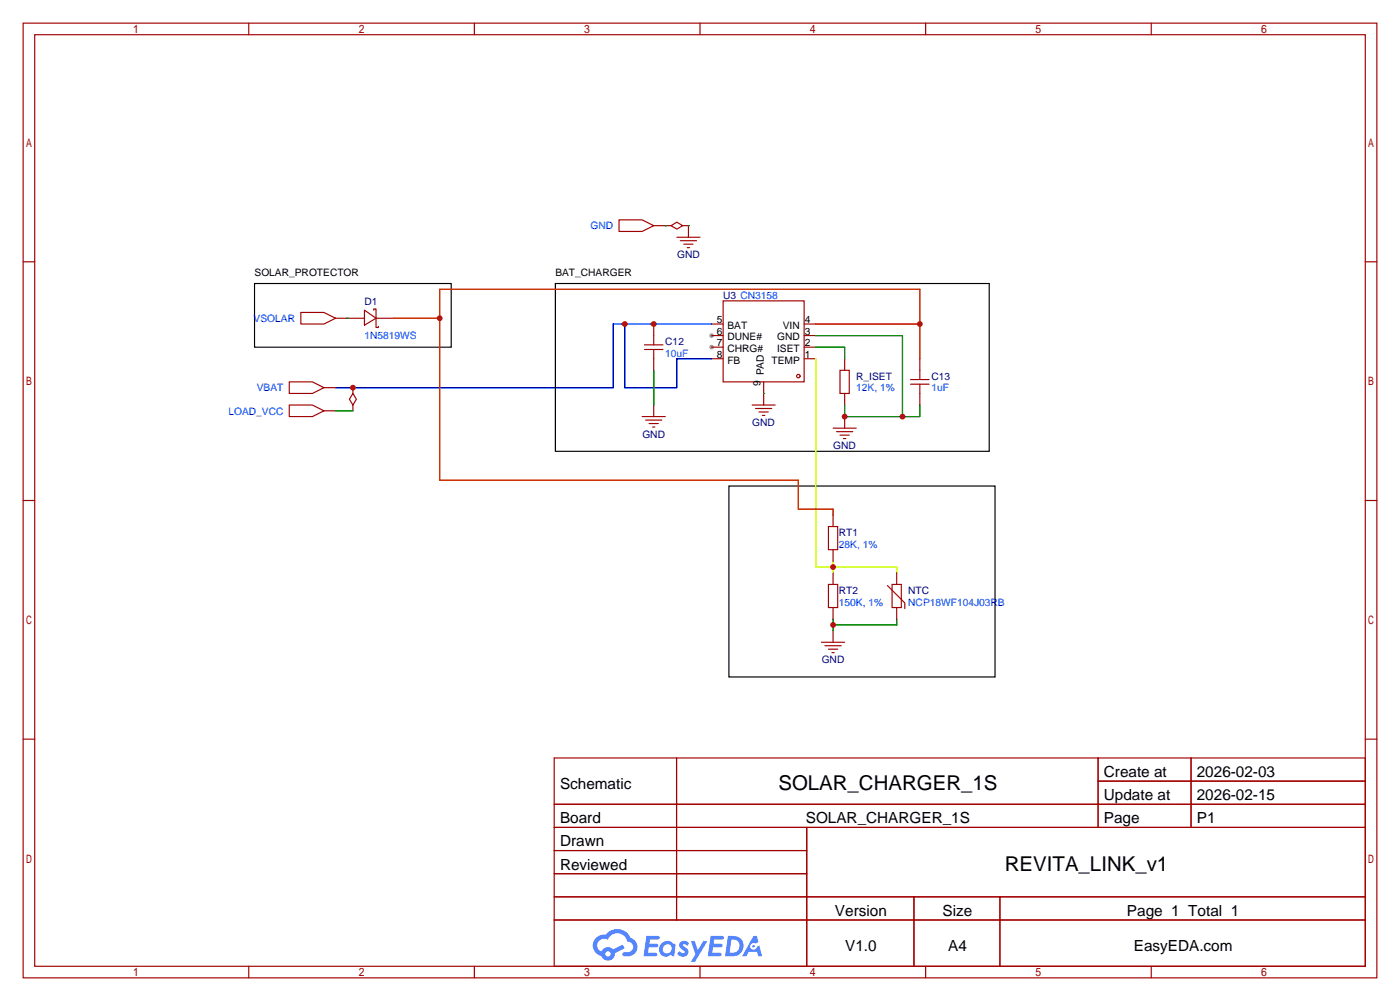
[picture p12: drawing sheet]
<svg xmlns="http://www.w3.org/2000/svg" width="307mm" height="220mm" viewBox="0 0 307 220" stroke-linecap="round" stroke-linejoin="round" font-family="sans-serif">
<g fill="#999">
<circle cx="156.2" cy="73.7" r=".51"/>
<circle cx="156.2" cy="76.2" r=".51"/>
</g>
<g fill="none" stroke="#a10000" stroke-width=".25">
<path d="M5.1 5.1h297.2v209.5h-297.2zM7.6 7.6h292.1v204.5h-292.1zM54.6 5.1v2.5M104.1 5.1v2.5M153.7 5.1v2.5M203.2 5.1v2.5M252.7 5.1v2.5M5.1 57.5h2.5M299.7 57.5h2.6M5.1 109.9h2.5M299.7 109.9h2.6M5.1 162.2h2.5"/>
<path d="M121.7 166.4h178v45.7h-178zM121.7 176.5h178M148.5 166.4v35.5M241.1 166.4v15.2M241.1 171.4h58.6M261.5 166.4v15.2M299.7 162.2h2.6M121.7 181.6h178M121.7 186.7h55.4M121.7 196.8h178M121.7 191.8h55.4M177.1 181.6v30.5"/>
<path d="M200.6 196.8v15.3M219.5 196.8v15.3M54.6 212.1v2.5M104.1 212.1v2.5M121.7 201.9h178M153.7 212.1v2.5M203.2 212.1v2.5M252.7 212.1v2.5"/>
</g>
<g fill="#5487ff">
<path d="M149.4 206.8a1.3 1.3 0 0 1 1.8 .3l-.4 .6a.54 .54 0 0 0-.9-.3l.2 .3a1.28 1.28 0 0 1 .7 2 1.53 1.53 0 0 1-2.1-.3l.5-.6 .8 .4a.31 .31 0 0 0 .3-.2 .31 .31 0 0 0-.3-.4 1.12 1.12 0 0 1-.6-1.8z"/>
<path d="M151.7 206.6h.8l.7 2 1.2-2h.9l-2.7 4.5h-.9l1-1.6z"/>
<path d="M141.9 205.4h2.3a.46 .46 0 0 1 .5 .1 .46 .46 0 0 1 .1 .5l-.4 .2h-1.7l-.2 .9h1.7a.4 .4 0 0 1 .3 .5 .4 .4 0 0 1-.4 .3h-1.7l-.1 1.2h1.3a.46 .46 0 0 1 .5 .1 .46 .46 0 0 1 .1 .5l-.3 .2h-2.6z"/>
<path d="M156 205.4h2.3a.47 .47 0 0 1 .5 .1 .47 .47 0 0 1 .1 .5l-.4 .2h-1.7l-.1 .9h1.6a.4 .4 0 0 1 .3 .5 .4 .4 0 0 1-.4 .3h-1.7l-.1 1.2h1.3a.46 .46 0 0 1 .5 .1 .46 .46 0 0 1 .2 .5l-.4 .2h-2.6z"/>
<path d="M165.4 205.4h.7l.4 1.4-.6 .3a.75 .75 0 0 0-1.2 .3 .75 .75 0 0 0 .5 1.1 .75 .75 0 0 0 1-.7l.5-.3 .6 2.4h-.8l-.3-1h-1.8l-.6 1h-.9z"/>
<path d="M159.8 205.4l-.6 4.5h1.4a2.27 2.27 0 0 0 2.6-2.3 2.27 2.27 0 0 0-2.7-2.2zM160.6 206.2a1.5 1.5 0 0 1 1.8 1.5 1.5 1.5 0 0 1-2 1.4h-.2z"/>
<path d="M145.2 207.1a1.6 1.6 0 0 0-.3 2.2 1.6 1.6 0 0 0 2.3 .2l.8 .4 .3-2.5-.2-.2-.4-.1a1.58 1.58 0 0 0-2.5 0zM145.8 207.6a.98 .98 0 0 1 1.6 .4 .98 .98 0 0 1-1 1.3 .94 .94 0 0 1-.9-.7 .94 .94 0 0 1 .3-1z"/>
<path d="M130.9 205.8a2.37 2.37 0 0 0 1.1 4 1.54 1.54 0 0 0 1.8 1 1.54 1.54 0 0 0 1.2-1.6l2.2-1.1-.5-.7-2.1 1a1.57 1.57 0 0 0-2.6 .5 1.5 1.5 0 0 1-.7-2.1 1.5 1.5 0 0 1 2.2-.5 2.23 2.23 0 0 1 2.2-1.5 2.23 2.23 0 0 1 2 1.9 1.16 1.16 0 0 1 1.3 1.1 1.16 1.16 0 0 1-1.1 1.2h-.7a.47 .47 0 0 0-.6 .4 .47 .47 0 0 0 .5 .5 2.17 2.17 0 0 0 2.5-.9 2.17 2.17 0 0 0-.4-2.7l-.8-.4a3.2 3.2 0 0 0-5.4-.8l-1.1 .1zM132.9 209.4a.6 .6 0 0 1 1.2 0 .6 .6 0 0 1-1.2 0z"/>
<circle cx="165.4" cy="207.7" r=".28"/>
</g>
<g fill="none" stroke="#a10000" stroke-width=".25">
<path d="M135.9 48.3h5.1l2.5 1.2-2.5 1.3h-5.1zM143.5 49.5h3.8M147.3 49.5l1.3-.7 1.3 .7-1.3 .8zM148.6 52.1h5.1M149.4 52.8h3.5M149.9 49.5h1.2v2.6M150.1 53.6h2M150.9 54.4h.5M66 68.6h5.1l2.6 1.2-2.6 1.3h-5.1zM73.7 69.8h6.3M80 68.1l2.5 1.7-2.5 1.6zM82 68.1v-.3h.5v2"/>
<path d="M82.5 69.8v2.1h.6v-.3M82.5 69.8h3.9M141.5 75.7h4M141.5 76.7h4M143.5 71.1v4.6M143.5 76.7v4.6M156.2 78.7h2.5M156.2 76.2h2.5M156.2 73.7h2.5M156.2 71.1h2.5M158.7 66h17.8v17.8h-17.8zM176.5 78.7h2.6"/>
<path d="M176.5 76.2h2.6M176.5 73.7h2.6M176.5 71.1h2.6M185.4 78.7v2.6M201.9 78.7v4.6M63.5 83.8h5.1l2.5 1.3-2.5 1.3h-5.1zM63.5 88.9h5.1l2.5 1.3-2.5 1.2h-5.1zM71.1 85.1h2.6M71.1 90.2h2.6M77.5 86.4l.7 1.2-.7 1.3-.8-1.3zM77.5 85.1v1.3M77.5 88.9v1.3"/>
<path d="M141 91.4h5M141.7 92.2h3.6M142.5 93h2M143.3 93.7h.5M143.5 88.9v2.5M165.1 88.9h5.1M165.9 89.7h3.5M166.6 90.4h2.1M167.4 91.2h.5M167.6 83.8v5.1M182.9 94h5.1M183.6 94.7h3.6"/>
<path d="M184.4 81.3h2v5.1h-2zM184.4 95.5h2M185.2 96.3h.5M185.4 86.4v2.5M185.4 91.4v2.6M199.9 83.3h4.1M199.9 84.3h4.1M201.9 84.3v4.6M181.9 115.6h2v5h-2zM182.9 113v2.6M181.9 128.3h2v5h-2zM182.9 120.6v2.6"/>
<path d="M182.9 125.7v2.6M182.9 133.3v2.6M182.9 138.4v2.6M194.8 128.5l3.8 3.8v1.3M195.8 128.3h2.1v5h-2.1zM196.8 125.7v2.6M196.8 133.3v2.6M180.3 141h5.1M181.1 141.7h3.6M181.9 142.5h2M182.6 143.3h.5"/>
<circle cx="175.3" cy="82.5" r=".38"/>
</g>
<path d="M146 49.5h.1M151.1 49.5h.1M76.2 69.8h.1M179.1 76.2h6.3v2.5M179.1 73.7h19v17.7M73.7 90.2h3.8M143.5 81.3v7.6M167.6 86.4h.1M185.4 88.9v2.5h16.5v-2.5M182.9 135.9v2.5M196.8 135.9v1.3h-13.9" fill="none" stroke="#008700" stroke-width=".25"/>
<path d="M137.2 71.1v14h11.4v-6.4h7.6M156.2 71.1h-21.6v14h-60.9" fill="none" stroke="#00f" stroke-width=".25"/>
<path d="M55.9 62.2h43.2v14h-43.2zM121.9 62.2h95.3v36.9h-95.3zM160 106.7h58.4v41.9h-58.4z" fill="none" stroke="#000" stroke-width=".25"/>
<path d="M179.1 78.7v45.8h17.7v1.2M182.9 123.2v2.5" fill="none" stroke="#cf0" stroke-width=".25"/>
<path d="M86.4 69.8h10.1M179.1 71.1h22.8M201.9 78.7v-15.2h-105.4v41.9h78.8v6.4h7.6v1.2" fill="none" stroke="#c30" stroke-width=".25"/>
<g fill="#c00">
<circle cx="77.5" cy="85.1" r=".63"/>
<circle cx="137.2" cy="71.1" r=".63"/>
<circle cx="143.5" cy="71.1" r=".63"/>
<circle cx="182.9" cy="124.5" r=".63"/>
<circle cx="182.9" cy="137.2" r=".63"/>
<circle cx="185.4" cy="91.4" r=".63"/>
<circle cx="198.1" cy="91.4" r=".63"/>
<circle cx="201.9" cy="71.1" r=".63"/>
<circle cx="96.5" cy="69.8" r=".63"/>
</g>
<g font-size="4.5">
<text x="170.9" y="173.4">SOLAR_CHARGER_1S</text>
<text x="220.6" y="191.2">REVITA_LINK_v1</text>
</g>
<g font-size="3.4">
<text x="122.9" y="173.1">Schematic</text>
<text x="242.3" y="170.6">Create at</text>
<text x="262.7" y="170.6">2026-02-03</text>
<text x="242.3" y="175.6">Update at</text>
<text x="262.7" y="175.6">2026-02-15</text>
<text x="122.9" y="180.7">Board</text>
<text x="122.9" y="185.8">Drawn</text>
<text x="176.9" y="180.7">SOLAR_CHARGER_1S</text>
<text x="242.3" y="180.7">Page</text>
<text x="262.7" y="180.7">P1</text>
<text x="122.9" y="190.9">Reviewed</text>
<text x="183.3" y="201">Version</text>
<text x="206.9" y="201">Size</text>
<text x="247.4" y="201">Page 1 Total 1</text>
<text x="185.5" y="208.7">V1.0</text>
<text x="208.1" y="208.7">A4</text>
<text x="248.9" y="208.7">EasyEDA.com</text>
</g>
<g font-size="2.2" fill="#00f">
<text x="129.6" y="50.4">GND</text>
<text x="55.7" y="70.7">VSOLAR</text>
<text x="80" y="74.5">1N5819WS</text>
<text x="146" y="78.3">10uF</text>
<text x="56.4" y="85.9">VBAT</text>
<text x="188" y="85.9">12K, 1%</text>
<text x="204.5" y="85.9">1uF</text>
<text x="50.2" y="91">LOAD_VCC</text>
<text x="184.1" y="120.2">28K, 1%</text>
<text x="184.1" y="132.9">150K, 1%</text>
<text x="199.4" y="132.9">NCP18WF104J03RB</text>
</g>
<g font-size="2.2" fill="#000080">
<text x="148.6" y="56.7">GND</text>
<text x="158.7" y="65.6">U3 CN3158</text>
<text x="80" y="66.9">D1</text>
<text x="146" y="75.8">C12</text>
<text x="188" y="83.4">R_ISET</text>
<text x="204.5" y="83.4">C13</text>
<text x="165.1" y="93.5">GND</text>
<text x="141" y="96.1">GND</text>
<text x="182.9" y="98.6">GND</text>
<text x="184.1" y="117.7">RT1</text>
<text x="184.1" y="130.4">RT2</text>
<text x="199.4" y="130.4">NTC</text>
<text x="180.4" y="145.6">GND</text>
</g>
<g font-size="2.2">
<text x="55.9" y="60.5">SOLAR_PROTECTOR</text>
<text x="121.9" y="60.5">BAT_CHARGER</text>
<text x="157.4" y="70.9">5</text>
<text x="176.7" y="70.9">4</text>
<text x="157.4" y="73.4">6</text>
<text x="157.4" y="76">7</text>
<text x="159.7" y="72.2">BAT</text>
<text x="159.7" y="74.7">DUNE#</text>
<text x="159.7" y="77.3">CHRG#</text>
<text x="170.6" y="77.3">ISET</text>
<text x="170.6" y="74.7">GND</text>
<text x="171.9" y="72.2">VIN</text>
<text x="176.7" y="76">2</text>
<text x="176.7" y="73.4">3</text>
<text x="157.4" y="78.5">8</text>
<text x="159.7" y="79.8">FB</text>
<text x="167.7" y="82.4" transform="rotate(-90 167.7 82.4)">PAD</text>
<text x="169.4" y="79.8">TEMP</text>
<text x="176.7" y="78.5">1</text>
<text x="166.9" y="84.7" transform="rotate(-90 166.9 84.7)">9</text>
</g>
</svg>
